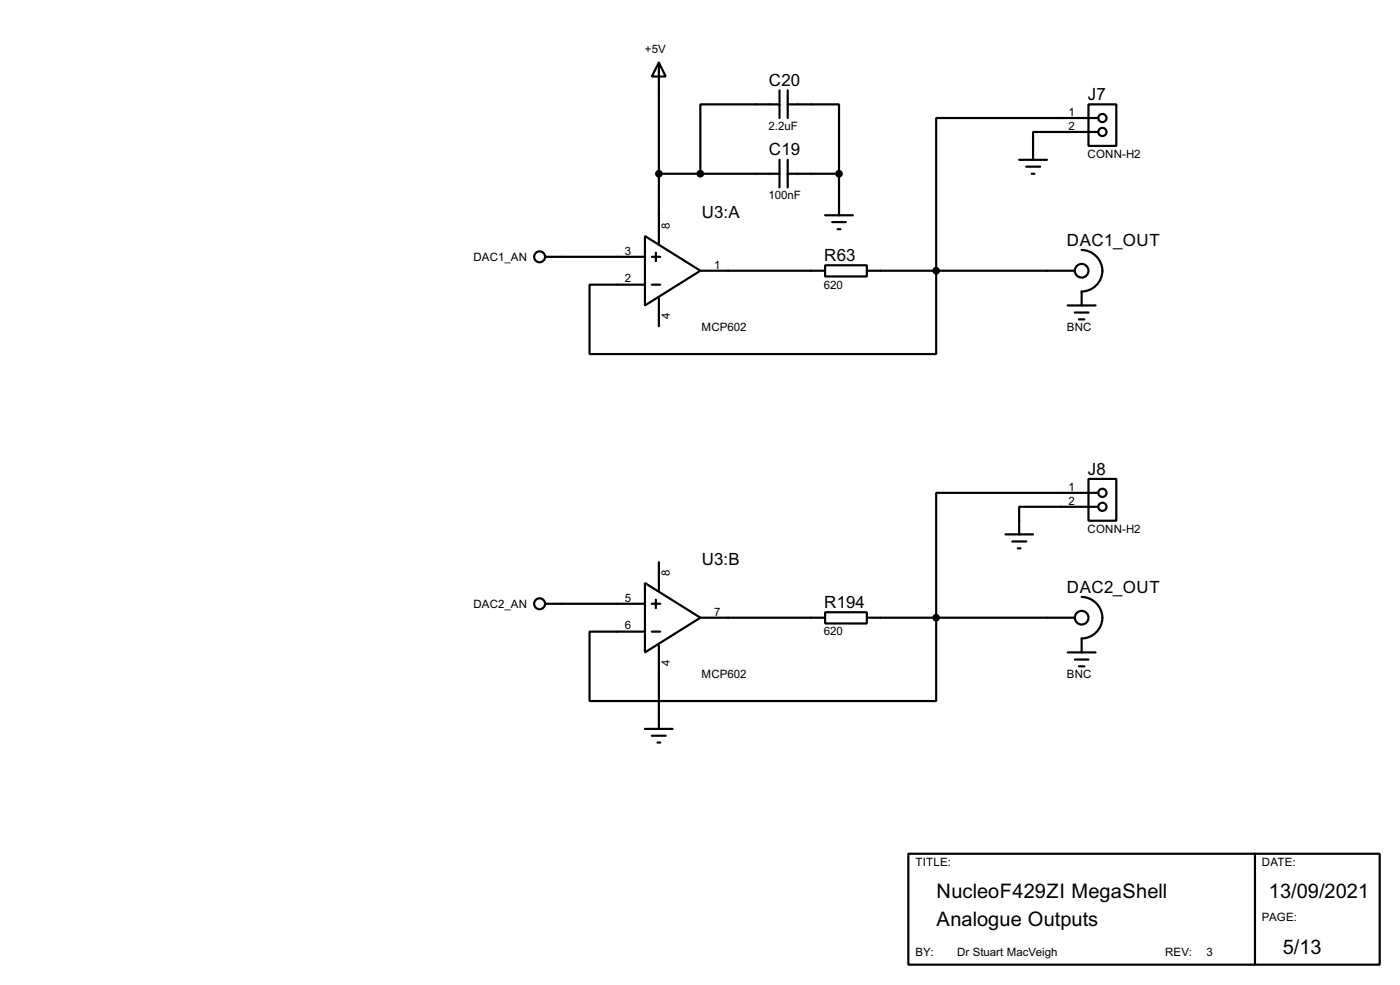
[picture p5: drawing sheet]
<svg xmlns="http://www.w3.org/2000/svg" width="256mm" height="180mm" viewBox="0 0 256 180" stroke-linecap="round" stroke-linejoin="round" font-family="sans-serif">
<g fill="none" stroke="#000" stroke-width=".4">
<path d="M120.7 11.5l1.3 2.5h-2.6zM120.7 11.5v33M142.8 19.1h-14.5v12.7M142.8 16.6v5M144.3 19.1h9.4v12.7M144.3 16.6v5M199.4 19.1h5.1v7.6h-5.1zM120.7 31.8h22.1M142.8 29.3v5M144.3 31.8h9.4M144.3 29.3v5M151.2 39.4h5.1"/>
<path d="M153.7 31.8v7.6M186.7 29.3h5.1M188 30.5h2.6M189 31.8h.5M201.2 24.2h-11.9v5.1M201.2 21.6h-29.7v43.2h-63.5v-12.7h10.2M99.9 47h18.3M118.2 43.2l10.1 6.4-10.1 6.3zM119.4 47h1.6M119.4 52.1h1.6M120.2 46.3v1.5M120.7 54.7v5"/>
<path d="M128.3 49.6h22.9M151.2 48.6h7.6v2h-7.6zM152.5 40.7h2.5M153.5 42h.5M158.8 49.6h38.1M195.6 55.9h5.1M196.9 57.2h2.5M197.7 58.5h1M198.2 45.8a3.8 3.8 0 0 1 3.8 3.8 3.8 3.8 0 0 1-3.8 3.8v2.5M184.2 97.8h5.1M185.5 99.1h2.5M199.4 87.7h5.1v7.6h-5.1z"/>
<path d="M201.2 92.8h-14.5v5M201.2 90.2h-29.7v38.1h-63.5v-12.7h10.2M99.9 110.5h18.3M118.2 106.7l10.1 6.4-10.1 6.3zM119.4 110.5h1.6M119.4 115.6h1.6M120.2 109.8v1.5M120.7 102.9v5.1M120.7 118.2v15.2M128.3 113.1h22.9M151.2 112.1h7.6v2h-7.6zM158.8 113.1h38.1"/>
<path d="M186.5 100.4h.5M195.6 119.4h5.1M198.2 109.3a3.8 3.8 0 0 1 3.8 3.8 3.8 3.8 0 0 1-3.8 3.8v2.5M118.2 133.4h5M119.4 134.7h2.6M120.5 135.9h.5M196.9 120.7h2.5M197.7 122h1M166.4 156.3h86.4v20.3h-86.4zM229.9 156.3v20.3"/>
<circle cx="201.9" cy="24.2" r=".75"/>
<circle cx="201.9" cy="21.6" r=".75"/>
<circle cx="98.8" cy="47" r="1"/>
<circle cx="198.1" cy="49.6" r="1.25"/>
<circle cx="201.9" cy="92.8" r=".75"/>
<circle cx="201.9" cy="90.2" r=".75"/>
<circle cx="98.8" cy="110.5" r="1"/>
<circle cx="198.1" cy="113.1" r="1.25"/>
</g>
<g fill="#000" stroke="#000" stroke-width=".4">
<circle cx="120.7" cy="31.8" r=".5"/>
<circle cx="128.3" cy="31.8" r=".5"/>
<circle cx="153.7" cy="31.8" r=".5"/>
<circle cx="171.5" cy="49.6" r=".5"/>
<circle cx="171.5" cy="113.1" r=".5"/>
</g>
<g font-size="4.1">
<text x="171.6" y="164.4">NucleoF429ZI MegaShell</text>
<text x="232.5" y="164.4">13/09/2021</text>
<text x="171.6" y="169.5">Analogue Outputs</text>
<text x="235" y="174.6">5/13</text>
</g>
<g font-size="3.5">
<text x="140.9" y="15.7">C20</text>
<text x="199.3" y="18.3">J7</text>
<text x="140.9" y="28.5">C19</text>
<text x="128.6" y="39.9">U3:A</text>
<text x="151" y="47.8">R63</text>
<text x="195.5" y="45">DAC1_OUT</text>
<text x="199.3" y="86.9">J8</text>
<text x="128.6" y="103.4">U3:B</text>
<text x="151" y="111.3">R194</text>
<text x="195.5" y="108.5">DAC2_OUT</text>
</g>
<g font-size="2.4">
<text x="118.2" y="9.7">+5V</text>
<text x="140.8" y="23.8">2.2uF</text>
<text x="195.8" y="21.2">1</text>
<text x="195.8" y="23.8">2</text>
<text x="199.2" y="28.9">CONN-H2</text>
<text x="122.7" y="42" transform="rotate(-90 122.7 42)">8</text>
<text x="140.8" y="36.5">100nF</text>
<text x="86.7" y="47.8">DAC1_AN</text>
<text x="114.5" y="46.6">3</text>
<text x="114.5" y="51.7">2</text>
<text x="130.9" y="49.2">1</text>
<text x="151" y="52.8">620</text>
<text x="122.7" y="58.4" transform="rotate(-90 122.7 58.4)">4</text>
<text x="128.5" y="60.7">MCP602</text>
<text x="195.4" y="60.7">BNC</text>
<text x="195.8" y="89.8">1</text>
<text x="195.8" y="92.4">2</text>
<text x="199.2" y="97.5">CONN-H2</text>
<text x="122.7" y="105.5" transform="rotate(-90 122.7 105.5)">8</text>
<text x="86.7" y="111.3">DAC2_AN</text>
<text x="114.5" y="110.1">5</text>
<text x="130.9" y="112.7">7</text>
<text x="114.5" y="115.2">6</text>
<text x="151" y="116.3">620</text>
<text x="122.7" y="121.9" transform="rotate(-90 122.7 121.9)">4</text>
<text x="128.5" y="124.2">MCP602</text>
<text x="195.4" y="124.2">BNC</text>
<text x="167.7" y="158.4">TITLE:</text>
<text x="231.2" y="158.4">DATE:</text>
<text x="231.2" y="168.6">PAGE:</text>
<text x="167.7" y="174.9">BY:</text>
<text x="175.3" y="174.9">Dr Stuart MacVeigh</text>
<text x="213.4" y="174.9">REV:</text>
<text x="221" y="174.9">3</text>
</g>
</svg>
